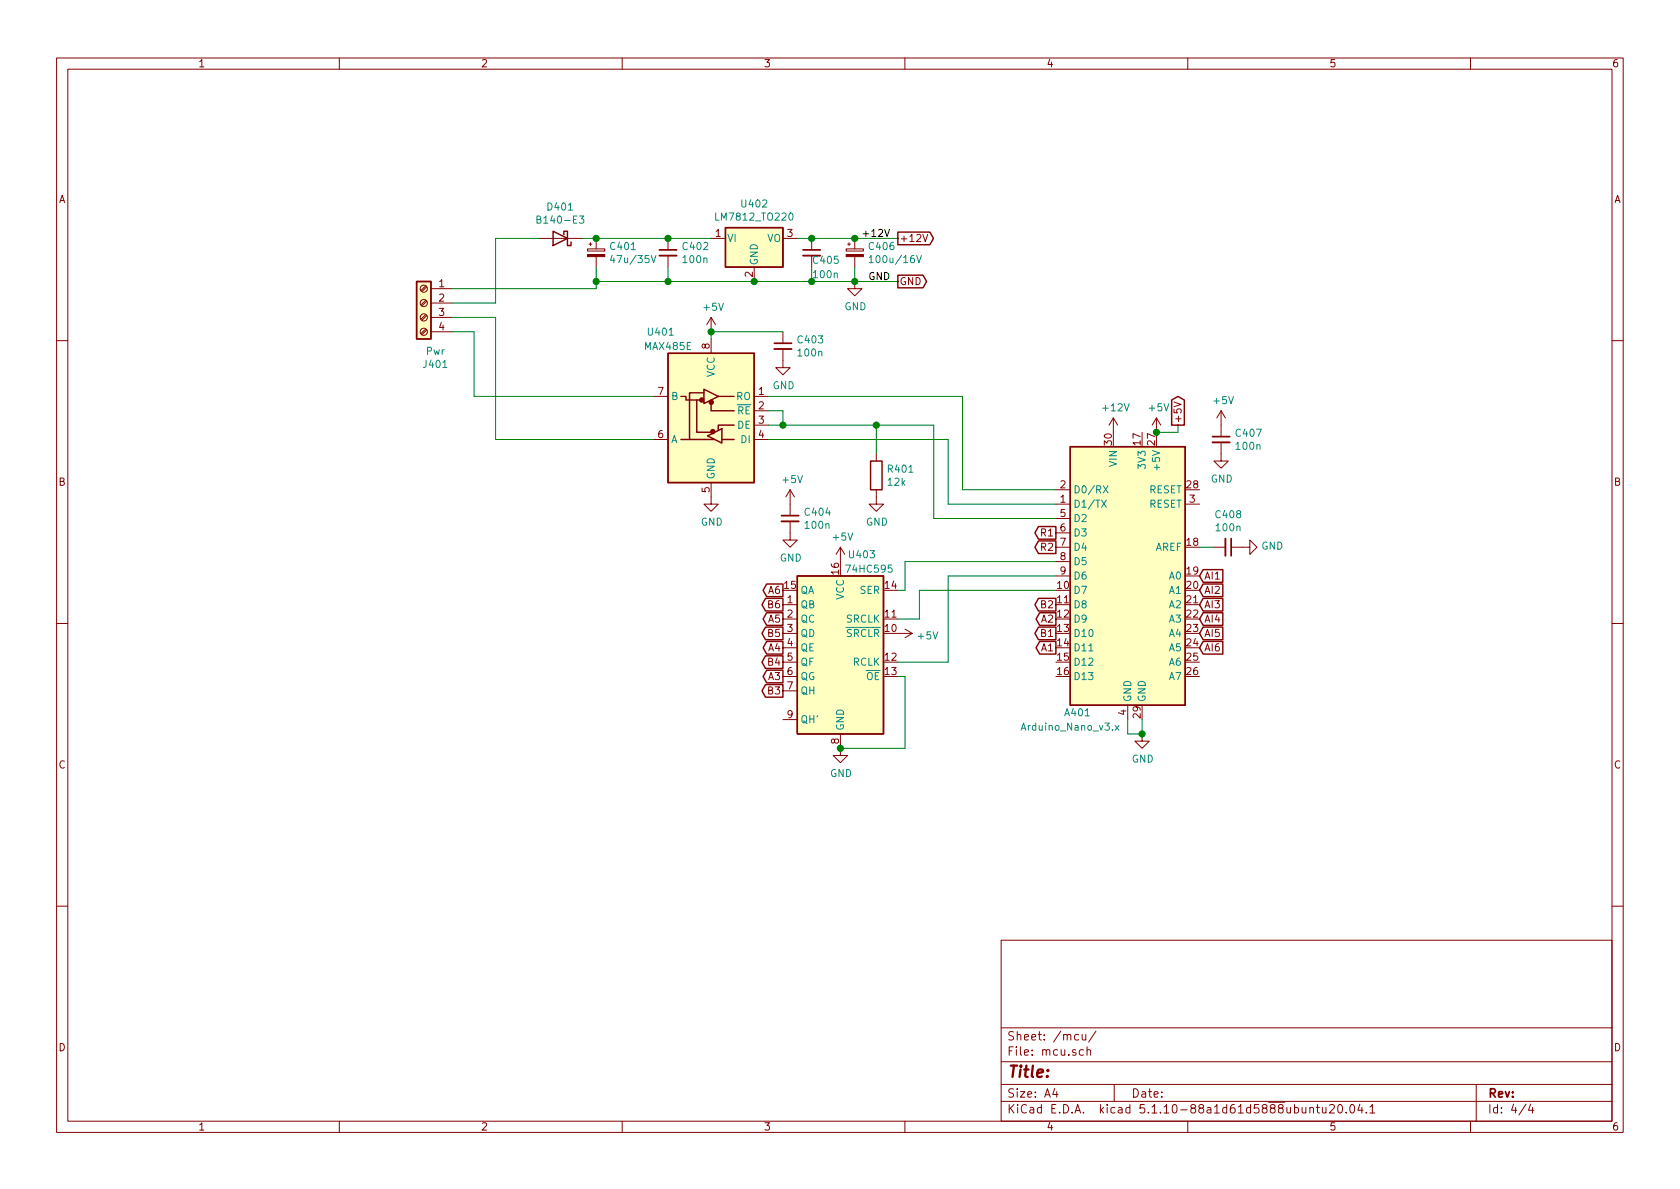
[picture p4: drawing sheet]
EESchema Schematic File Version 4
EELAYER 30 0
EELAYER END
$Descr A4 11693 8268
encoding utf-8
Sheet 4 4
Title ""
Date ""
Rev ""
Comp ""
Comment1 ""
Comment2 ""
Comment3 ""
Comment4 ""
$EndDescr
$Comp
L Connector:Screw_Terminal_01x04 J401
U 1 1
P 2950 2100
F 0 "J401" H 2868 1675 50  0000 C CNN
F 1 "Pwr" H 2868 1766 50  0000 C CNN
F 2 "TerminalBlock_Phoenix:TerminalBlock_Phoenix_MKDS-1,5-4-5.08_1x04_P5.08mm_Horizontal" H 2950 2100 50  0001 C CNN
F 3 "~" H 2950 2100 50  0001 C CNN
	1    2950 2100
	-1   0    0    -1  
$EndComp
$Comp
L umi6r2-rescue:Arduino_Nano_v3.x-MCU_Module A401
U 1 1
P 7850 4000
F 0 "A401" H 7500 3050 50  0000 C CNN
F 1 "Arduino_Nano_v3.x" H 7450 2950 50  0000 C CNN
F 2 "Module:Arduino_Nano" H 8000 3050 50  0001 L CNN
F 3 "http://www.mouser.com/pdfdocs/Gravitech_Arduino_Nano3_0.pdf" H 7850 3000 50  0001 C CNN
	1    7850 4000
	1    0    0    -1  
$EndComp
$Comp
L 74xx:74HC595 U403
U 1 1
P 5850 4500
F 0 "U403" H 5700 5150 50  0000 C CNN
F 1 "74HC595" H 5650 5050 50  0000 C CNN
F 2 "Package_SO:SOIC-16_3.9x9.9mm_P1.27mm" H 5850 4500 50  0001 C CNN
F 3 "http://www.ti.com/lit/ds/symlink/sn74hc595.pdf" H 5850 4500 50  0001 C CNN
	1    5850 4500
	-1   0    0    -1  
$EndComp
$Comp
L Diode:B140-E3 D401
U 1 1
P 3900 1650
F 0 "D401" H 3900 1434 50  0000 C CNN
F 1 "B140-E3" H 3900 1525 50  0000 C CNN
F 2 "Diode_SMD:D_SMA" H 3900 1475 50  0001 C CNN
F 3 "http://www.vishay.com/docs/88946/b120.pdf" H 3900 1650 50  0001 C CNN
	1    3900 1650
	-1   0    0    1   
$EndComp
$Comp
L umi6r2-rescue:CP_Small-Device C401
U 1 1
P 4150 1750
AR Path="/5DE25965" Ref="C401"  Part="1" 
AR Path="/5DB9CE60/5DE25965" Ref="C401"  Part="1" 
F 0 "C401" H 4238 1796 50  0000 L CNN
F 1 "47u/35V" H 4238 1705 50  0000 L CNN
F 2 "Capacitor_THT:CP_Radial_D5.0mm_P2.50mm" H 4150 1750 50  0001 C CNN
F 3 "~" H 4150 1750 50  0001 C CNN
	1    4150 1750
	1    0    0    -1  
$EndComp
$Comp
L umi6r2-rescue:CP_Small-Device C406
U 1 1
P 5950 1750
AR Path="/5DE2610A" Ref="C406"  Part="1" 
AR Path="/5DB9CE60/5DE2610A" Ref="C406"  Part="1" 
F 0 "C406" H 6038 1796 50  0000 L CNN
F 1 "100u/16V" H 6038 1705 50  0000 L CNN
F 2 "Capacitor_THT:CP_Radial_D5.0mm_P2.50mm" H 5950 1750 50  0001 C CNN
F 3 "~" H 5950 1750 50  0001 C CNN
	1    5950 1750
	1    0    0    -1  
$EndComp
$Comp
L Regulator_Linear:LM7812_TO220 U402
U 1 1
P 5250 1650
F 0 "U402" H 5250 1892 50  0000 C CNN
F 1 "LM7812_TO220" H 5250 1801 50  0000 C CNN
F 2 "Package_TO_SOT_THT:TO-220-3_Vertical" H 5250 1875 50  0001 C CIN
F 3 "http://www.fairchildsemi.com/ds/LM/LM7805.pdf" H 5250 1600 50  0001 C CNN
	1    5250 1650
	1    0    0    -1  
$EndComp
$Comp
L Device:C_Small C405
U 1 1
P 5650 1750
F 0 "C405" H 5650 1700 50  0000 L CNN
F 1 "100n" H 5650 1600 50  0000 L CNN
F 2 "Capacitor_SMD:C_0805_2012Metric_Pad1.15x1.40mm_HandSolder" H 5650 1750 50  0001 C CNN
F 3 "~" H 5650 1750 50  0001 C CNN
	1    5650 1750
	1    0    0    -1  
$EndComp
$Comp
L Device:C_Small C402
U 1 1
P 4650 1750
F 0 "C402" H 4742 1796 50  0000 L CNN
F 1 "100n" H 4742 1705 50  0000 L CNN
F 2 "Capacitor_SMD:C_0805_2012Metric_Pad1.15x1.40mm_HandSolder" H 4650 1750 50  0001 C CNN
F 3 "~" H 4650 1750 50  0001 C CNN
	1    4650 1750
	1    0    0    -1  
$EndComp
Wire Wire Line
	5550 1650 5650 1650
Connection ~ 5650 1650
Wire Wire Line
	4150 1950 4150 1850
Connection ~ 5250 1950
Wire Wire Line
	5250 1950 4650 1950
Wire Wire Line
	4650 1850 4650 1950
Connection ~ 4650 1950
Wire Wire Line
	4650 1950 4150 1950
Wire Wire Line
	5650 1850 5650 1950
Connection ~ 5650 1950
Wire Wire Line
	5650 1950 5250 1950
Wire Wire Line
	4950 1650 4650 1650
Connection ~ 4150 1650
Wire Wire Line
	4150 1650 4050 1650
Connection ~ 4650 1650
Wire Wire Line
	4650 1650 4150 1650
Wire Wire Line
	3750 1650 3450 1650
Wire Wire Line
	3450 1650 3450 2100
Wire Wire Line
	3450 2100 3150 2100
Wire Wire Line
	3150 2000 4150 2000
Wire Wire Line
	4150 2000 4150 1950
Connection ~ 4150 1950
Connection ~ 5950 1650
Wire Wire Line
	5650 1950 5950 1950
Wire Wire Line
	5650 1650 5950 1650
Wire Wire Line
	5950 1850 5950 1950
Connection ~ 5950 1950
Wire Wire Line
	5950 1950 6250 1950
Wire Wire Line
	5950 1650 6250 1650
Text GLabel 6250 1650 2    50   Output ~ 0
+12V
Text GLabel 6250 1950 2    50   Output ~ 0
GND
Text Label 6200 1650 2    50   ~ 0
+12V
Text Label 6200 1950 2    50   ~ 0
GND
$Comp
L Interface_UART:MAX485E U401
U 1 1
P 4950 2850
F 0 "U401" H 5300 3400 50  0000 C CNN
F 1 "MAX485E" H 5250 3300 50  0000 C CNN
F 2 "Package_SO:SOIC-8_3.9x4.9mm_P1.27mm" H 4950 2150 50  0001 C CNN
F 3 "https://datasheets.maximintegrated.com/en/ds/MAX1487E-MAX491E.pdf" H 4950 2900 50  0001 C CNN
	1    4950 2850
	-1   0    0    -1  
$EndComp
Wire Wire Line
	4550 2750 3300 2750
Wire Wire Line
	3300 2750 3300 2300
Wire Wire Line
	3300 2300 3150 2300
Wire Wire Line
	3150 2200 3450 2200
Wire Wire Line
	3450 2200 3450 3050
Wire Wire Line
	3450 3050 4550 3050
Wire Wire Line
	5350 2850 5450 2850
Wire Wire Line
	5450 2850 5450 2950
Wire Wire Line
	5450 2950 5350 2950
Wire Wire Line
	5350 2750 6700 2750
Wire Wire Line
	6700 2750 6700 3400
Wire Wire Line
	6700 3400 7350 3400
Wire Wire Line
	7350 3500 6600 3500
Wire Wire Line
	6600 3500 6600 3050
Wire Wire Line
	6600 3050 5350 3050
Wire Wire Line
	5450 2950 6100 2950
Wire Wire Line
	6500 2950 6500 3600
Wire Wire Line
	6500 3600 7350 3600
Connection ~ 5450 2950
$Comp
L Device:C_Small C403
U 1 1
P 5450 2400
F 0 "C403" H 5542 2446 50  0000 L CNN
F 1 "100n" H 5542 2355 50  0000 L CNN
F 2 "Capacitor_SMD:C_0805_2012Metric_Pad1.15x1.40mm_HandSolder" H 5450 2400 50  0001 C CNN
F 3 "~" H 5450 2400 50  0001 C CNN
	1    5450 2400
	1    0    0    -1  
$EndComp
Wire Wire Line
	4950 2350 4950 2300
Wire Wire Line
	4950 2300 5450 2300
$Comp
L power:GND #PWR0403
U 1 1
P 5450 2500
F 0 "#PWR0403" H 5450 2250 50  0001 C CNN
F 1 "GND" H 5455 2327 50  0000 C CNN
F 2 "" H 5450 2500 50  0001 C CNN
F 3 "" H 5450 2500 50  0001 C CNN
	1    5450 2500
	1    0    0    -1  
$EndComp
$Comp
L power:GND #PWR0408
U 1 1
P 5950 1950
F 0 "#PWR0408" H 5950 1700 50  0001 C CNN
F 1 "GND" H 5955 1777 50  0000 C CNN
F 2 "" H 5950 1950 50  0001 C CNN
F 3 "" H 5950 1950 50  0001 C CNN
	1    5950 1950
	1    0    0    -1  
$EndComp
$Comp
L power:GND #PWR0402
U 1 1
P 4950 3450
F 0 "#PWR0402" H 4950 3200 50  0001 C CNN
F 1 "GND" H 4955 3277 50  0000 C CNN
F 2 "" H 4950 3450 50  0001 C CNN
F 3 "" H 4950 3450 50  0001 C CNN
	1    4950 3450
	1    0    0    -1  
$EndComp
$Comp
L power:GND #PWR0411
U 1 1
P 7950 5100
F 0 "#PWR0411" H 7950 4850 50  0001 C CNN
F 1 "GND" H 7955 4927 50  0000 C CNN
F 2 "" H 7950 5100 50  0001 C CNN
F 3 "" H 7950 5100 50  0001 C CNN
	1    7950 5100
	1    0    0    -1  
$EndComp
Wire Wire Line
	7850 5000 7850 5100
Wire Wire Line
	7850 5100 7950 5100
Wire Wire Line
	7950 5000 7950 5100
Connection ~ 7950 5100
$Comp
L power:+12V #PWR0410
U 1 1
P 7750 3000
F 0 "#PWR0410" H 7750 2850 50  0001 C CNN
F 1 "+12V" H 7765 3173 50  0000 C CNN
F 2 "" H 7750 3000 50  0001 C CNN
F 3 "" H 7750 3000 50  0001 C CNN
	1    7750 3000
	1    0    0    -1  
$EndComp
$Comp
L power:+5V #PWR0412
U 1 1
P 8050 3000
F 0 "#PWR0412" H 8050 2850 50  0001 C CNN
F 1 "+5V" H 8065 3173 50  0000 C CNN
F 2 "" H 8050 3000 50  0001 C CNN
F 3 "" H 8050 3000 50  0001 C CNN
	1    8050 3000
	1    0    0    -1  
$EndComp
$Comp
L Device:C_Small C408
U 1 1
P 8550 3800
F 0 "C408" V 8321 3800 50  0000 C CNN
F 1 "100n" V 8412 3800 50  0000 C CNN
F 2 "Capacitor_SMD:C_0805_2012Metric_Pad1.15x1.40mm_HandSolder" H 8550 3800 50  0001 C CNN
F 3 "~" H 8550 3800 50  0001 C CNN
	1    8550 3800
	0    1    1    0   
$EndComp
$Comp
L power:GND #PWR0415
U 1 1
P 8650 3800
F 0 "#PWR0415" H 8650 3550 50  0001 C CNN
F 1 "GND" V 8655 3672 50  0000 R CNN
F 2 "" H 8650 3800 50  0001 C CNN
F 3 "" H 8650 3800 50  0001 C CNN
	1    8650 3800
	0    -1   -1   0   
$EndComp
Wire Wire Line
	8350 3800 8450 3800
$Comp
L power:+5V #PWR0401
U 1 1
P 4950 2300
F 0 "#PWR0401" H 4950 2150 50  0001 C CNN
F 1 "+5V" H 4965 2473 50  0000 C CNN
F 2 "" H 4950 2300 50  0001 C CNN
F 3 "" H 4950 2300 50  0001 C CNN
	1    4950 2300
	1    0    0    -1  
$EndComp
Connection ~ 4950 2300
$Comp
L Device:C_Small C407
U 1 1
P 8500 3050
F 0 "C407" H 8592 3096 50  0000 L CNN
F 1 "100n" H 8592 3005 50  0000 L CNN
F 2 "Capacitor_SMD:C_0805_2012Metric_Pad1.15x1.40mm_HandSolder" H 8500 3050 50  0001 C CNN
F 3 "~" H 8500 3050 50  0001 C CNN
	1    8500 3050
	1    0    0    -1  
$EndComp
$Comp
L power:GND #PWR0414
U 1 1
P 8500 3150
F 0 "#PWR0414" H 8500 2900 50  0001 C CNN
F 1 "GND" H 8505 2977 50  0000 C CNN
F 2 "" H 8500 3150 50  0001 C CNN
F 3 "" H 8500 3150 50  0001 C CNN
	1    8500 3150
	1    0    0    -1  
$EndComp
$Comp
L power:+5V #PWR0413
U 1 1
P 8500 2950
F 0 "#PWR0413" H 8500 2800 50  0001 C CNN
F 1 "+5V" H 8515 3123 50  0000 C CNN
F 2 "" H 8500 2950 50  0001 C CNN
F 3 "" H 8500 2950 50  0001 C CNN
	1    8500 2950
	1    0    0    -1  
$EndComp
Text GLabel 8350 4000 2    50   Input ~ 0
AI1
Text GLabel 8350 4100 2    50   Input ~ 0
AI2
Text GLabel 8350 4200 2    50   Input ~ 0
AI3
Text GLabel 8350 4300 2    50   Input ~ 0
AI4
Text GLabel 8350 4400 2    50   Input ~ 0
AI5
Text GLabel 8350 4500 2    50   Input ~ 0
AI6
Text GLabel 7350 3700 0    50   Output ~ 0
R1
Text GLabel 7350 3800 0    50   Output ~ 0
R2
$Comp
L Device:C_Small C404
U 1 1
P 5500 3600
F 0 "C404" H 5592 3646 50  0000 L CNN
F 1 "100n" H 5592 3555 50  0000 L CNN
F 2 "Capacitor_SMD:C_0805_2012Metric_Pad1.15x1.40mm_HandSolder" H 5500 3600 50  0001 C CNN
F 3 "~" H 5500 3600 50  0001 C CNN
	1    5500 3600
	1    0    0    -1  
$EndComp
$Comp
L power:GND #PWR0405
U 1 1
P 5500 3700
F 0 "#PWR0405" H 5500 3450 50  0001 C CNN
F 1 "GND" H 5505 3527 50  0000 C CNN
F 2 "" H 5500 3700 50  0001 C CNN
F 3 "" H 5500 3700 50  0001 C CNN
	1    5500 3700
	1    0    0    -1  
$EndComp
$Comp
L power:+5V #PWR0404
U 1 1
P 5500 3500
F 0 "#PWR0404" H 5500 3350 50  0001 C CNN
F 1 "+5V" H 5515 3673 50  0000 C CNN
F 2 "" H 5500 3500 50  0001 C CNN
F 3 "" H 5500 3500 50  0001 C CNN
	1    5500 3500
	1    0    0    -1  
$EndComp
$Comp
L power:+5V #PWR0406
U 1 1
P 5850 3900
F 0 "#PWR0406" H 5850 3750 50  0001 C CNN
F 1 "+5V" H 5865 4073 50  0000 C CNN
F 2 "" H 5850 3900 50  0001 C CNN
F 3 "" H 5850 3900 50  0001 C CNN
	1    5850 3900
	1    0    0    -1  
$EndComp
$Comp
L power:GND #PWR0407
U 1 1
P 5850 5200
F 0 "#PWR0407" H 5850 4950 50  0001 C CNN
F 1 "GND" H 5855 5027 50  0000 C CNN
F 2 "" H 5850 5200 50  0001 C CNN
F 3 "" H 5850 5200 50  0001 C CNN
	1    5850 5200
	1    0    0    -1  
$EndComp
Wire Wire Line
	6250 4700 6300 4700
Wire Wire Line
	6300 4700 6300 5200
Wire Wire Line
	6300 5200 5850 5200
Connection ~ 5850 5200
$Comp
L power:+5V #PWR0409
U 1 1
P 6250 4400
F 0 "#PWR0409" H 6250 4250 50  0001 C CNN
F 1 "+5V" V 6265 4528 50  0000 L CNN
F 2 "" H 6250 4400 50  0001 C CNN
F 3 "" H 6250 4400 50  0001 C CNN
	1    6250 4400
	0    1    1    0   
$EndComp
Wire Wire Line
	7350 3900 6300 3900
Wire Wire Line
	6300 3900 6300 4100
Wire Wire Line
	6300 4100 6250 4100
Wire Wire Line
	6250 4300 6400 4300
Wire Wire Line
	6400 4300 6400 4100
Wire Wire Line
	6400 4100 7350 4100
Text GLabel 7350 4500 0    50   Output ~ 0
A1
Text GLabel 7350 4400 0    50   Output ~ 0
B1
Text GLabel 7350 4300 0    50   Output ~ 0
A2
Text GLabel 7350 4200 0    50   Output ~ 0
B2
Text GLabel 5450 4700 0    50   Output ~ 0
A3
Text GLabel 5450 4800 0    50   Output ~ 0
B3
Text GLabel 5450 4500 0    50   Output ~ 0
A4
Text GLabel 5450 4600 0    50   Output ~ 0
B4
Text GLabel 5450 4300 0    50   Output ~ 0
A5
Text GLabel 5450 4400 0    50   Output ~ 0
B5
Text GLabel 5450 4100 0    50   Output ~ 0
A6
Text GLabel 5450 4200 0    50   Output ~ 0
B6
Text GLabel 8200 2950 1    50   Output ~ 0
+5V
Wire Wire Line
	8200 2950 8200 3000
Wire Wire Line
	8200 3000 8050 3000
Connection ~ 8050 3000
Wire Wire Line
	6600 4600 6600 4000
Wire Wire Line
	6600 4000 7350 4000
Wire Wire Line
	6250 4600 6600 4600
$Comp
L Device:R R401
U 1 1
P 6100 3300
F 0 "R401" H 6170 3346 50  0000 L CNN
F 1 "12k" H 6170 3255 50  0000 L CNN
F 2 "Resistor_SMD:R_0805_2012Metric_Pad1.15x1.40mm_HandSolder" V 6030 3300 50  0001 C CNN
F 3 "~" H 6100 3300 50  0001 C CNN
	1    6100 3300
	1    0    0    -1  
$EndComp
$Comp
L power:GND #PWR0416
U 1 1
P 6100 3450
F 0 "#PWR0416" H 6100 3200 50  0001 C CNN
F 1 "GND" H 6105 3277 50  0000 C CNN
F 2 "" H 6100 3450 50  0001 C CNN
F 3 "" H 6100 3450 50  0001 C CNN
	1    6100 3450
	1    0    0    -1  
$EndComp
Wire Wire Line
	6100 3150 6100 2950
Connection ~ 6100 2950
Wire Wire Line
	6100 2950 6500 2950
$EndSCHEMATC
